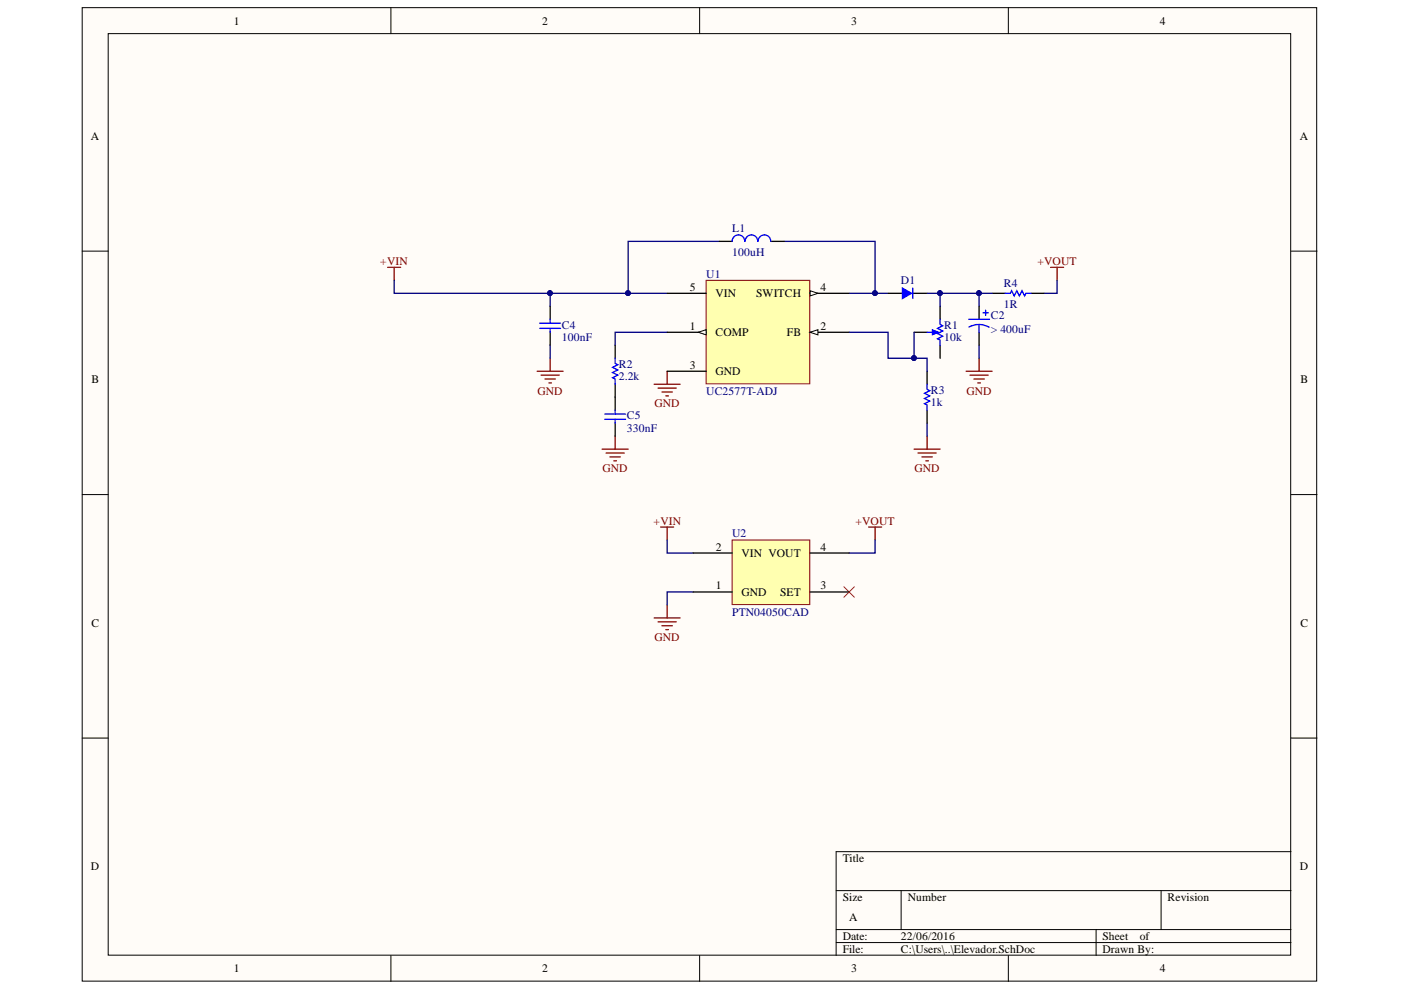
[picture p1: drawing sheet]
<svg xmlns="http://www.w3.org/2000/svg" width="297mm" height="210mm" viewBox="0 0 297 210" stroke-linecap="round" stroke-linejoin="round" font-family="sans-serif">
<g fill="#fffcf8" stroke="#000" stroke-width=".21">
<path d="M17.4 1.6h261.8v206.4h-261.8z"/>
<path d="M22.9 7.1h250.8v195.4h-250.8z"/>
</g>
<g fill="none" stroke="#000" stroke-width=".21">
<path d="M82.9 1.6v5.5M148.3 1.6v5.5M213.8 1.6v5.5M17.4 53.2h5.5M273.7 53.2h5.5M17.4 104.9h5.5M273.7 104.9h5.5M17.4 156.5h5.5M273.7 156.5h5.5M177.3 188.8h96.4M177.3 197.1h96.4M177.3 199.8h96.4"/>
<path d="M191.1 188.8v8.3M232.4 197.1v5.5M246.2 188.8v8.3M273.7 180.6h-96.4v22M82.9 202.6v5.5M148.3 202.6v5.5M213.8 202.6v5.5"/>
</g>
<g fill="none" stroke="#800000" stroke-width=".28">
<path d="M82.2 56.7h2.7M83.6 56.7v2.7M222.7 56.7h2.8M224.1 56.7v2.7M113.9 78.7h5.5M114.7 79.5h3.9M116.6 76v2.7M141.4 78.7v2.8M204.8 78.7h5.5M205.7 79.5h3.8M207.6 76v2.7M115.5 80.4h2.2"/>
<path d="M116.4 81.2h.5M127.7 95.2h5.5M128.5 96.1h3.9M129.3 96.9h2.2M130.1 97.7h.6M130.4 92.5v2.7M138.7 81.5h5.5M139.5 82.3h3.9M140.3 83.1h2.2M141.2 83.9h.5M193.8 95.2h5.5M194.6 96.1h3.9"/>
<path d="M195.5 96.9h2.2M196.3 97.7h.5M196.6 92.5v2.7M206.5 80.4h2.2M207.3 81.2h.6M140.1 111.7h2.7M141.4 111.7v2.8M184.2 111.7h2.7M185.5 111.7v2.8M138.7 131h5.5M139.5 131.8h3.9M140.3 132.7h2.2"/>
<path d="M141.2 133.5h.5M141.4 128.3v2.7"/>
</g>
<path d="M178.9 124.4l2.2 2.2M181.1 124.4l-2.2 2.2" fill="none" stroke="#f00" stroke-width=".21"/>
<path d="M193.8 70.5h2.8M199.3 64.9v2.8M199.3 73.2v2.8" fill="none" stroke="#000" stroke-width=".28"/>
<path d="M199.3 67.7v1.1l.6 .3-1.1 .5 1.1 .6-1.1 .5 1.1 .6-1.1 .5 .5 .3v1.1" fill="none" stroke="#00f" stroke-width=".28"/>
<path d="M197.7 69.9l1.3 .6-1.3 .5z" fill="#00f"/>
<path d="M197.7 69.9l1.3 .6-1.3 .5z" fill="none" stroke="#00f" stroke-width=".21"/>
<path d="M196.6 70.5h1.1M213.1 62.2h1.1l.3-.6 .5 1.1 .6-1.1 .5 1.1 .6-1.1 .5 1.1 .3-.5h1.1" fill="none" stroke="#00f" stroke-width=".28"/>
<g fill="none" stroke="#000080" stroke-width=".28">
<path d="M83.6 59.4v2.8h49.6M152.5 51.2h-19.3v11h8.2M166.3 51.2h19.2v11h-5.5M224.1 59.4v2.8h-2.7M116.6 62.2v2.7M116.6 73.2v2.8M141.4 70.5h-11v2.7M185.5 62.2h2.8M193.8 70.5v5.5M199.3 62.2v2.7M207.6 62.2v2.7M207.6 73.2v2.8"/>
<path d="M196.6 89.7v2.8M141.4 114.5v2.8h5.6M185.5 114.5v2.8h-5.5M147 125.5h-5.6v2.8"/>
</g>
<g fill="#000080" stroke="#000080" stroke-width=".21">
<circle cx="133.1" cy="62.2" r=".51"/>
<circle cx="185.5" cy="62.2" r=".51"/>
<circle cx="207.5" cy="62.2" r=".51"/>
<circle cx="116.6" cy="62.2" r=".51"/>
<circle cx="193.8" cy="75.9" r=".51"/>
<circle cx="199.3" cy="62.2" r=".51"/>
</g>
<path d="M210.3 62.2h2.8M218.6 62.2h2.8" fill="none" stroke="#000" stroke-width=".28"/>
<path d="M149.7 59.4h22v22h-22z" fill="#ffffb0" stroke="#800000" stroke-width=".21"/>
<path d="M141.4 70.5h8.3" fill="none" stroke="#000" stroke-width=".28"/>
<path d="M148.1 70.5l1.6-.6v1.1z" fill="#fffcf8"/>
<path d="M148.1 70.5l1.6-.6v1.1z" fill="none" stroke="#000" stroke-width=".21"/>
<path d="M171.8 70.5h8.2" fill="none" stroke="#000" stroke-width=".28"/>
<path d="M171.8 70.5l1.6-.6v1.1z" fill="#fffcf8"/>
<path d="M171.8 70.5l1.6-.6v1.1z" fill="none" stroke="#000" stroke-width=".21"/>
<path d="M141.4 78.7h8.3M171.8 62.2h8.2" fill="none" stroke="#000" stroke-width=".28"/>
<path d="M171.8 61.6l1.6 .6-1.6 .5z" fill="#fffcf8"/>
<path d="M171.8 61.6l1.6 .6-1.6 .5z" fill="none" stroke="#000" stroke-width=".21"/>
<g fill="none" stroke="#000" stroke-width=".28">
<path d="M152.5 51.2h2.7M163.5 51.2h2.8M116.6 64.9v2.8M116.6 70.5v2.7M130.4 73.2v2.8M141.4 62.2h8.3M188.3 62.2h3M193.5 62.2h3.1M196.6 78.7v2.8M207.6 64.9v2.8M207.6 70.5v2.7M130.4 81.5v5.5"/>
<path d="M130.4 89.7v2.8M196.6 87v2.7"/>
</g>
<g fill="none" stroke="#00f" stroke-width=".28">
<path d="M157.9 51.2a1.34 1.34 0 0 0-1.3-1.4 1.34 1.34 0 0 0-1.4 1.4M160.7 51.2a1.34 1.34 0 0 0-1.4-1.4 1.34 1.34 0 0 0-1.3 1.4M163.4 51.2a1.34 1.34 0 0 0-1.3-1.4 1.34 1.34 0 0 0-1.4 1.4M114.4 68.5h4.4M114.4 69.6h4.4M116.6 67.7v.8M116.6 69.6v.9M130.4 76v1.1l.6 .2-1.1 .6 1.1 .5-1.1 .6 1.1 .5-1.1 .6 .5 .3v1.1M205.4 67.7h4.4M207.6 68.8l.9 .1 1.2 .5M207.6 68.8l-.9 .1-1.3 .4M207.6 68.8v1.7"/>
<path d="M208.4 66.3h1.1M209 65.8v1.1M128.2 87.8h4.4M128.2 88.9h4.4M130.4 87v.8M130.4 88.9v.8M196.6 81.5v1.1l.5 .2-1.1 .6 1.1 .5-1.1 .6 1.1 .5-1.1 .6 .6 .3v1.1"/>
</g>
<path d="M180 70.5h8.3v5.5h8.3v2.7" fill="none" stroke="#000080" stroke-width=".28"/>
<circle cx="193.8" cy="75.9" r=".51" fill="#000080" stroke="#000080" stroke-width=".21"/>
<path d="M191.3 61.1l2 1.1-2 1.1z" fill="#00f"/>
<path d="M191.3 61.1l2 1.1-2 1.1zM193.5 61.1v2.2" fill="none" stroke="#00f" stroke-width=".28"/>
<path d="M196.6 62.2h13.7" fill="none" stroke="#000080" stroke-width=".28"/>
<g fill="#000080" stroke="#000080" stroke-width=".21">
<circle cx="199.3" cy="62.2" r=".51"/>
<circle cx="207.5" cy="62.2" r=".51"/>
</g>
<path d="M155.2 114.5h16.5v13.7h-16.5z" fill="#ffffb0" stroke="#800000" stroke-width=".21"/>
<path d="M147 117.3h8.2M171.8 117.3h8.2M147 125.5h8.2M171.8 125.5h8.2" fill="none" stroke="#000" stroke-width=".28"/>
<g font-size="2.5">
<text x="49.6" y="5.2">1</text>
<text x="115" y="5.2">2</text>
<text x="180.4" y="5.2">3</text>
<text x="245.9" y="5.2">4</text>
<text x="19.3" y="29.7">A</text>
<text x="275.6" y="29.7">A</text>
<text x="146.3" y="61.6">5</text>
<text x="151.7" y="63.1">VIN</text>
<text x="160.3" y="63.1">SWITCH</text>
<text x="173.9" y="61.6">4</text>
<text x="146.3" y="69.9">1</text>
<text x="151.7" y="71.3">COMP</text>
<text x="166.8" y="71.3">FB</text>
<text x="173.9" y="69.9">2</text>
<text x="19.4" y="81.2">B</text>
<text x="146.3" y="78.2">3</text>
<text x="151.7" y="79.5">GND</text>
<text x="275.7" y="81.2">B</text>
<text x="151.8" y="116.7">2</text>
<text x="157.2" y="118.1">VIN VOUT</text>
<text x="173.9" y="116.7">4</text>
<text x="151.8" y="124.9">1</text>
<text x="173.9" y="124.9">3</text>
<text x="157.2" y="126.4">GND</text>
<text x="165.4" y="126.4">SET</text>
<text x="19.4" y="132.9">C</text>
<text x="275.7" y="132.9">C</text>
<text x="19.3" y="184.5">D</text>
<text x="178.7" y="182.7">Title</text>
<text x="275.6" y="184.5">D</text>
<text x="178.7" y="191">Size</text>
<text x="192.5" y="191">Number</text>
<text x="247.5" y="191">Revision</text>
<text x="180" y="195.2">A</text>
<text x="178.7" y="199.3">Date:</text>
<text x="178.7" y="202">File:</text>
<text x="191" y="199.3">22/06/2016</text>
<text x="191" y="202">C:\Users\..\Elevador.SchDoc</text>
<text x="233.7" y="199.3">Sheet</text>
<text x="233.7" y="202">Drawn By:</text>
<text x="241.7" y="199.3">of</text>
<text x="49.6" y="206.2">1</text>
<text x="115" y="206.2">2</text>
<text x="180.4" y="206.2">3</text>
<text x="245.9" y="206.2">4</text>
</g>
<g font-size="2.5" fill="#000080">
<text x="155.2" y="49.3">L1</text>
<text x="149.7" y="58.9">U1</text>
<text x="155.2" y="54.2">100uH</text>
<text x="191" y="60.3">D1</text>
<text x="212.8" y="60.9">R4</text>
<text x="212.8" y="65.3">1R</text>
<text x="119.1" y="69.7">C4</text>
<text x="200.2" y="69.7">R1</text>
<text x="210.1" y="67.7">C2</text>
<text x="210.1" y="70.5">&gt; 400uF</text>
<text x="119.1" y="72.4">100nF</text>
<text x="131.2" y="77.9">R2</text>
<text x="200.2" y="72.4">10k</text>
<text x="131.2" y="80.6">2.2k</text>
<text x="149.7" y="83.7">UC2577T-ADJ</text>
<text x="197.4" y="83.4">R3</text>
<text x="132.9" y="88.9">C5</text>
<text x="197.4" y="86.1">1k</text>
<text x="132.9" y="91.6">330nF</text>
<text x="155.2" y="113.9">U2</text>
<text x="155.2" y="130.5">PTN04050CAD</text>
</g>
<g font-size="2.5" fill="#800000">
<text x="80.6" y="56.1">+VIN</text>
<text x="220" y="56.1">+VOUT</text>
<text x="114" y="83.7">GND</text>
<text x="204.9" y="83.7">GND</text>
<text x="138.7" y="86.4">GND</text>
<text x="127.7" y="100.2">GND</text>
<text x="193.9" y="100.2">GND</text>
<text x="138.6" y="111.2">+VIN</text>
<text x="181.4" y="111.2">+VOUT</text>
<text x="138.7" y="136">GND</text>
</g>
</svg>
